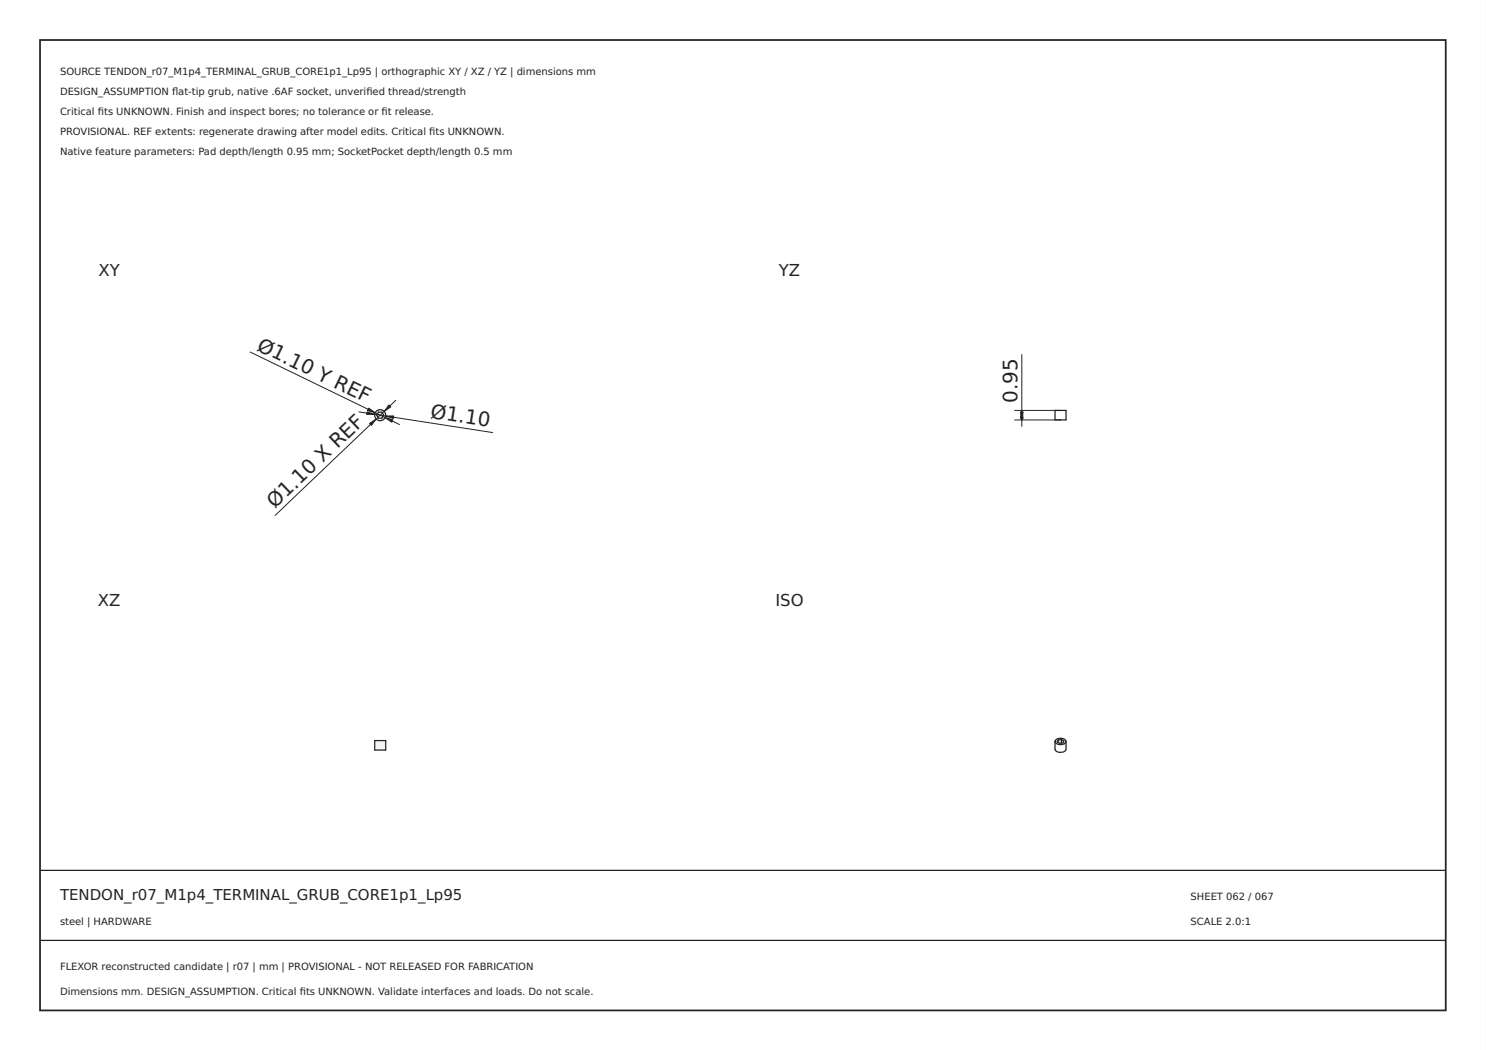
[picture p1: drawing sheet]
<svg xmlns="http://www.w3.org/2000/svg" width="297mm" height="210mm" viewBox="0 0 297 210" stroke-linecap="round" stroke-linejoin="round" font-family="sans-serif">
<path d="M0 0h297v210h-297zM0 0v210h297v-210z" fill="#000"/>
<path d="M8 8h281v194h-281z" fill="none" stroke="#222" stroke-width=".35"/>
<path d="M8 174h281zM8 188h281z" fill="#000" stroke="#222" stroke-width=".25"/>
<path d="M74.9 83a1.1 1.1 0 0 1 2.2 0 1.1 1.1 0 0 1-2.2 0zM75.7 82.4l-.4 .6 .4 .6h.6l.4-.6-.4-.6z" fill-rule="evenodd" fill="#f1f3f5"/>
<g fill="none" stroke="#212529" stroke-width=".25">
<path d="M75.7 82.4h.6l.4 .6-.4 .6h-.6l-.4-.6z"/>
<circle cx="76" cy="83" r="1.1"/>
</g>
<path d="M50 70.4l29.9 14.5M71.7 82.3l26.8 4.2M79.1 80l-24.1 23" fill="none" stroke="#212529" stroke-width=".2"/>
<g fill="#212529" stroke="#212529" stroke-width=".2">
<path d="M73.9 84.7l1.3-.9-1 1.3z"/>
<path d="M77.8 80.9l.3 .4-1.3 .9z"/>
<path d="M73.7 81.6l1.3 .9-1.5-.4z"/>
<path d="M77 83.5l1.5 .4-.2 .5z"/>
<path d="M77.1 83.2l1.6-.1-.1 .6z"/>
<path d="M73.4 82.3l1.5 .5h-1.6z"/>
</g>
<path d="M74.9 148h2.2v1.9h-2.2z" fill-rule="evenodd" fill="#f1f3f5"/>
<path d="M210.9 82h2.2v1.9h-2.2zM74.9 148h2.2v1.9h-2.2z" fill="none" stroke="#212529" stroke-width=".25"/>
<path d="M204.3 70.9v14.3M202.8 82h9.2M202.8 83.9h9.2" fill="none" stroke="#212529" stroke-width=".2"/>
<g fill="#212529" stroke="#212529" stroke-width=".2">
<path d="M204.3 82l.2 1.6h-.5z"/>
<path d="M204 82.3h.5l-.2 1.6z"/>
</g>
<g fill="#f1f3f5">
<path d="M211.5 147.9v.5l-.2-.1z"/>
<path d="M211 148a1.37 1.37 0 0 1 2.1 .2 1.26 1.26 0 0 1-2.2 0zM211.5 147.9l-.2 .4a.78 .78 0 0 0 1.4-.2l-.5-.3z" fill-rule="evenodd"/>
<path d="M212.2 147.8l.5 .3-.2 .4h-.3z" fill-rule="evenodd"/>
<path d="M211.5 147.9l.7-.1v.7l-.4 .1-.3-.2z" fill-rule="evenodd"/>
</g>
<path d="M210.9 148.2v1.6a1.27 1.27 0 0 0 2.2 0v-1.6M210.9 148.2a1.27 1.27 0 0 0 2.2 0M210.9 148.2a1.27 1.27 0 0 1 2.2 0M211.5 147.9v.5M212.2 147.8l.5 .3-.2 .4-.7 .1-.5-.3 .2-.4M212.2 147.8l-.7 .1M212.2 147.8v.7" fill="none" stroke="#212529" stroke-width=".25"/>
<g font-size="4" fill="#212529">
<text x="51.2" y="69.9" transform="rotate(26 51.2 69.9)">Ø1.10 Y REF</text>
<text x="85.9" y="83.6" transform="rotate(9 85.9 83.6)">Ø1.10</text>
<text x="203.4" y="80.5" transform="rotate(-90 203.4 80.5)">0.95</text>
<text x="54.9" y="101.8" transform="rotate(-44 54.9 101.8)">Ø1.10 X REF</text>
</g>
<g font-size="3.3" fill="#212529">
<text x="19.7" y="55.1">XY</text>
<text x="155.7" y="55.1">YZ</text>
<text x="19.6" y="121.1">XZ</text>
<text x="155" y="121.1">ISO</text>
</g>
<text font-size="3" fill="#222" x="12" y="180">TENDON_r07_M1p4_TERMINAL_GRUB_CORE1p1_Lp95</text>
<g font-size="2" fill="#222">
<text x="12" y="15">SOURCE TENDON_r07_M1p4_TERMINAL_GRUB_CORE1p1_Lp95 | orthographic XY / XZ / YZ | dimensions mm</text>
<text x="12" y="19">DESIGN_ASSUMPTION fat-tip grub, native .6AF socket, unverifed thread/strength</text>
<text x="12" y="23">Critical fts UNKNOWN. Finish and inspect bores; no tolerance or ft release.</text>
<text x="19.6" y="23">i</text>
<text x="34.4" y="19">l</text>
<text x="73.2" y="19">i</text>
<text x="76.3" y="23">i</text>
<text x="12" y="27">PROVISIONAL. REF extents: regenerate drawing after model edits. Critical fts UNKNOWN.</text>
<text x="85.8" y="27">i</text>
<text x="12" y="31">Native feature parameters: Pad depth/length 0.95 mm; SocketPocket depth/length 0.5 mm</text>
<text x="238" y="180">SHEET 062 / 067</text>
<text x="12" y="185">steel | HARDWARE</text>
<text x="238" y="185">SCALE 2.0:1</text>
<text x="12" y="194">FLEXOR reconstructed candidate | r07 | mm | PROVISIONAL - NOT RELEASED FOR FABRICATION</text>
<text x="12" y="199">Dimensions mm. DESIGN_ASSUMPTION. Critical fts UNKNOWN. Validate interfaces and loads. Do not scale.</text>
<text x="59.9" y="199">i</text>
</g>
</svg>
